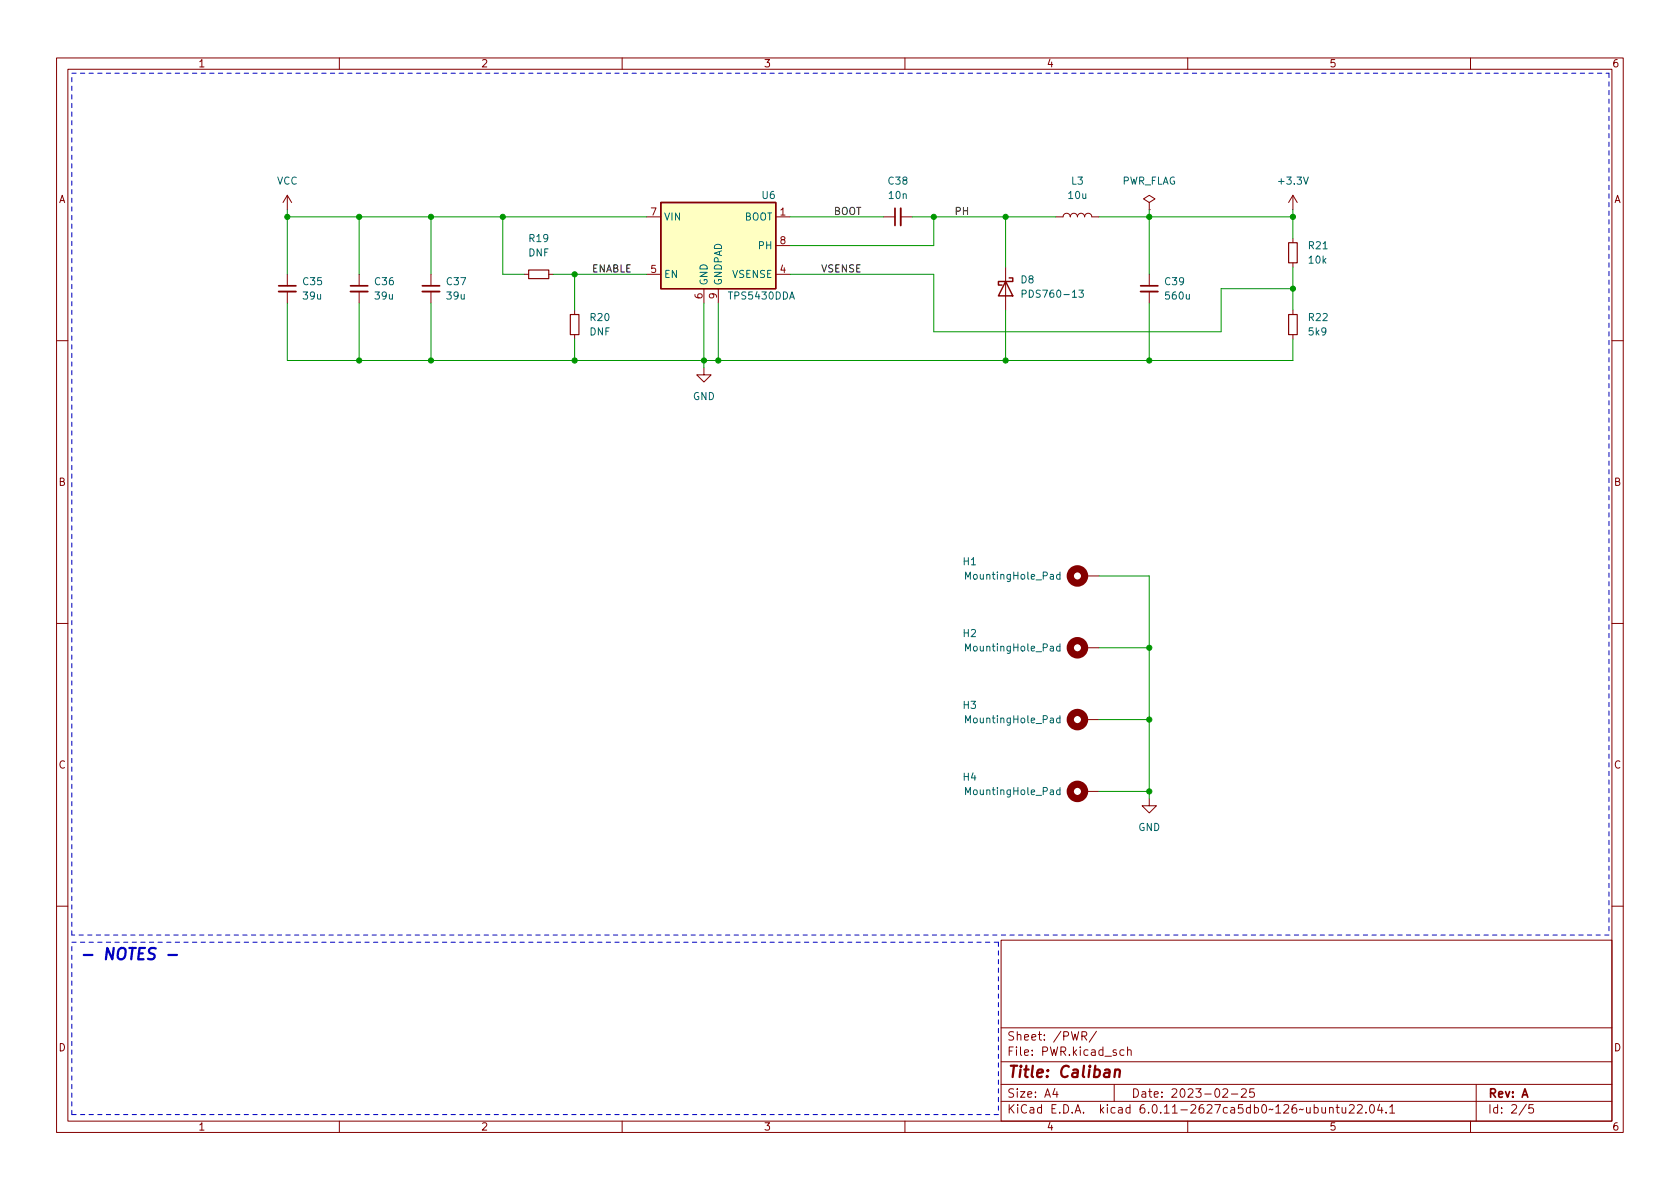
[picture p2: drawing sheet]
<svg xmlns="http://www.w3.org/2000/svg" width="297mm" height="210mm" viewBox="0 0 297 210" stroke-linecap="round" stroke-linejoin="round" font-family="sans-serif">
<g fill="none" stroke="#840000" stroke-width=".18">
<path d="M10 10.2h277v190.1h-277zM12 12.2h273v186.1h-273zM60 10.2v2M110 10.2v2M160 10.2v2M210 10.2v2M260 10.2v2M50.8 34.5v2.6M50.8 34.5l-.8 1.3M50.8 34.5l.8 1.3M114.3 38.3h2.5M137.2 38.3h2.5"/>
<path d="M156.2 38.3h2M159.3 38.3h2M186.7 38.3h1.3a.64 .64 0 0 1 .6-.6 .64 .64 0 0 1 .6 .6 .64 .64 0 0 1 .7-.6 .64 .64 0 0 1 .6 .6 .64 .64 0 0 1 .6-.6 .64 .64 0 0 1 .7 .6 .64 .64 0 0 1 .6-.6 .64 .64 0 0 1 .6 .6h1.3M203.2 35.8l1-.6-1-.7-1 .7 1 .6v1.3M203.2 37.1h.1M228.6 34.5v2.6M228.6 34.5l-.8 1.3M228.6 34.5l.8 1.3M50.8 48.5v2M50.8 51.6v2M63.5 48.5v2M63.5 51.6v2"/>
<path d="M76.2 48.5v2M76.2 51.6v2M92.7 48.5h.8M97 48.5h.8M101.6 54.9v.7M101.6 59.2v.7M114.3 48.5h2.5M124.5 51v2.6M127 51v2.6M137.2 48.5h2.5M137.2 43.4h2.5M177.8 47.2v7.7"/>
<path d="M203.2 48.5v2M203.2 51.6v2M228.6 42.2v.7M228.6 46.5v.7M228.6 54.9v.7M228.6 59.2v.7M10 60.2h2M124.5 65v1.3h1.2l-1.2 1.3-1.3-1.3h1.3M285 60.2h2M10 110.2h2M191.8 101.8h2.5M191.8 114.5h2.5"/>
<path d="M285 110.2h2M191.8 139.9h2.5M191.8 127.2h2.5M203.2 141.2v1.3h1.3l-1.3 1.3-1.3-1.3h1.3M10 160.2h2M177 166.3h108v32h-108zM285 160.2h2M60 198.3v2M110 198.3v2M160 198.3v2M177 194.8h108M177 191.8h108"/>
<path d="M177 187.8h108M177 181.8h108M182.5 186.5v.1M182.5 185.7v.1M184.6 183.8v.1M184.6 183v.1M193.9 182.4l-1.3 1.9M197 191.8v3M199.4 185.8l.2-.2 .3 .1 .1 .9M210 198.3v2M217.7 193.5h1.2M219.5 192.7l.6-.2 .2 .2 .1 .3-1 1h1"/>
<path d="M221.7 192.5h-.7l-.1 .7 .2-.1 .5 .1 .2 .2-.1 .5-.2 .1-.6-.1M238.6 195.5l.5-.2 .3 .2v.3l-.9 1h.9M240 195.5l.6-.2 .2 .2 .1 .3-1 1h1M241.5 196.7v.1M242.4 195.4l.1-.1a.81 .81 0 0 1 .6 .7 .81 .81 0 0 1-.3 .8h-.2a.81 .81 0 0 1-.5-.6 .81 .81 0 0 1 .3-.8zM243.9 195.3l-.3 1h.9M244.3 195.8v1M245.1 196.7v.1M245.7 195.8l.4-.5v1.5M245.7 196.8h.9M260 198.3v2M261 191.8v6.5"/>
<path d="M271.1 195.3h-.7l-.1 .7 .2-.1 .5 .1 .2 .2-.1 .5-.2 .1-.6-.1"/>
</g>
<g fill="none" stroke="#840000" stroke-width="1.3">
<circle cx="190.5" cy="101.8" r="1.27"/>
<circle cx="190.5" cy="114.5" r="1.27"/>
<circle cx="190.5" cy="127.2" r="1.27"/>
<circle cx="190.5" cy="139.9" r="1.27"/>
</g>
<g fill="none" stroke="#006464" stroke-width=".18">
<path d="M230.5 31.3l.4 1.3 .4-1.3M139.6 52.9l.4-1.3 .5 1.3M139.7 52.5h.6M189.6 52.6h.7M190.8 51.3h.7l-.4 .5 .4 .1v.6l-.2 .1-.5-.1M209.8 52.1v.7l.3 .1 .2-.1M210.3 52.1v.8M233.9 44h.8M185.7 101.6h.5l.1 .8M185.7 114.3h.5l.1 .8M186.3 101.9h-.5l-.1 .2 .1 .3h.5M186.3 114.6h-.5l-.1 .2 .1 .3h.5"/>
<path d="M187.4 101.6h-.3l-.3 .2 .1 .6h.5M187.4 114.3h-.3l-.3 .2 .1 .6h.5M187.4 101.2v1.2M187.4 113.9v1.2M185.7 139.7h.5l.1 .8M185.7 127h.5l.1 .8M186.3 140h-.5l-.1 .2 .1 .3h.5M186.3 127.3h-.5l-.1 .2 .1 .3h.5M187.4 139.7h-.3l-.3 .2 .1 .6h.5M187.4 127h-.3l-.3 .2 .1 .6h.5M187.4 126.6v1.2M187.4 139.3v1.2"/>
</g>
<path d="M159.3 36.8v3.1M49.3 51.6h3M62 51.6h3M74.7 51.6h3M201.7 51.6h3" fill="none" stroke="#840000" stroke-width=".33"/>
<path d="M158.2 36.8v3.1M49.3 50.5h3M62 50.5h3M74.7 50.5h3M201.7 50.5h3" fill="none" stroke="#840000" stroke-width=".3"/>
<path d="M93.5 47.7h3.5v1.6h-3.5zM100.8 55.6h1.6v3.6h-1.6zM227.8 42.9h1.6v3.6h-1.6zM227.8 55.6h1.6v3.6h-1.6z" fill="none" stroke="#840000" stroke-width=".2"/>
<path d="M116.8 35.8h20.4v15.2h-20.4zM177.8 49.8l1.3 2.5h-2.6zM178.4 49.1h.7v.7h-2.6v.6h.7" fill="none" stroke="#840000" stroke-width=".25"/>
<path d="M116.8 35.8h20.4v15.2h-20.4z" fill="#ffffc2" stroke="#ffffc2" stroke-width=".18"/>
<path d="M14.8 168.9h1.5" fill="none" stroke="#0000c2" stroke-width=".4"/>
<path d="M12.7 12.9h271.8M284.5 12.9v152.4M12.7 165.3v-152.4M12.7 166.6h163.8M176.5 166.6v30.5M284.5 165.3h-271.8M12.7 197.1v-30.5M176.5 197.1h-163.8" fill="none" stroke="#0000c2" stroke-width=".18" stroke-dasharray=".8 .8"/>
<g fill="none" stroke="#009600" stroke-width=".18">
<path d="M50.8 38.3h63.5M50.8 37.1v11.4M63.5 38.3v10.2M76.2 38.3v10.2M88.9 38.3v10.2h3.8M139.7 38.3h16.5M161.3 38.3h25.4M165.1 38.3v5.1h-25.4M177.8 38.3v8.9M194.3 38.3h34.3M203.2 37.1v11.4M228.6 37.1v5.1"/>
<path d="M50.8 53.6v10.1h177.8v-3.8M63.5 53.6v10.1M76.2 53.6v10.1M97.8 48.5h16.5M101.6 48.5v6.4M101.6 59.9v3.8M124.5 53.6v11.4M127 53.6v10.1M139.7 48.5h25.4v10.2h50.8v-7.7h12.7M177.8 54.9v8.8M203.2 53.6v10.1M228.6 47.2v7.7"/>
<path d="M194.3 101.8h8.9v39.4M194.3 114.5h8.9M194.3 127.2h8.9M194.3 139.9h8.9"/>
</g>
<g fill="#009600" stroke="#009600" stroke-width=".18">
<circle cx="101.6" cy="48.5" r=".46"/>
<circle cx="101.6" cy="63.7" r=".46"/>
<circle cx="88.9" cy="38.3" r=".46"/>
<circle cx="203.2" cy="139.9" r=".46"/>
<circle cx="127" cy="63.7" r=".46"/>
<circle cx="124.5" cy="63.7" r=".46"/>
<circle cx="177.8" cy="63.7" r=".46"/>
<circle cx="203.2" cy="63.7" r=".46"/>
<circle cx="203.2" cy="38.3" r=".46"/>
<circle cx="228.6" cy="38.3" r=".46"/>
<circle cx="177.8" cy="38.3" r=".46"/>
<circle cx="165.1" cy="38.3" r=".46"/>
<circle cx="228.6" cy="51" r=".46"/>
<circle cx="203.2" cy="127.2" r=".46"/>
<circle cx="203.2" cy="114.5" r=".46"/>
<circle cx="50.8" cy="38.3" r=".46"/>
<circle cx="76.2" cy="63.7" r=".46"/>
<circle cx="63.5" cy="38.3" r=".46"/>
<circle cx="76.2" cy="38.3" r=".46"/>
<circle cx="63.5" cy="63.7" r=".46"/>
</g>
<text font-size="2.8" fill="#0000c2" x="18.4" y="169.7">NOTES -</text>
<g font-size="2.8" fill="#840000">
<text x="178" y="191.2">Title:</text>
<text x="187.3" y="191.2">Caliban</text>
</g>
<g font-size="2.1" fill="#840000">
<text x="178" y="184.5">Sheet:</text>
<text x="186.2" y="184.5">/PWR/</text>
<text x="178" y="187.2">File:</text>
<text x="184.4" y="187.2">PWR.kicad_sch</text>
<text x="178" y="197.4">KiCad</text>
<text x="178" y="194.6">Size:</text>
<text x="184.7" y="194.6">A4</text>
<text x="185.7" y="197.4">E.D.A.</text>
<text x="194.6" y="197.4">kicad</text>
<text x="200" y="194.6">Date:</text>
<text x="201.8" y="197.4">6.0.11-2627ca5db0~126~ubuntu22.04.1</text>
<text x="207" y="194.6">2023-02-25</text>
<text x="263" y="194.6">Rev:</text>
<text x="263" y="197.4">Id:</text>
<text x="267.1" y="197.4">2/5</text>
<text x="269.1" y="194.6">A</text>
</g>
<g font-size="1.8" fill="#840000">
<text x="35" y="12.3">1</text>
<text x="85" y="12.3">2</text>
<text x="135" y="12.3">3</text>
<text x="185" y="12.3">4</text>
<text x="235" y="12.3">5</text>
<text x="285" y="12.3">6</text>
<text x="10.4" y="36.3">A</text>
<text x="285.4" y="36.3">A</text>
<text x="10.3" y="86.3">B</text>
<text x="285.3" y="86.3">B</text>
<text x="10.3" y="136.3">C</text>
<text x="285.3" y="136.3">C</text>
<text x="10.3" y="186.3">D</text>
<text x="285.3" y="186.3">D</text>
<text x="35" y="200.3">1</text>
<text x="85" y="200.3">2</text>
<text x="135" y="200.3">3</text>
<text x="185" y="200.3">4</text>
<text x="235" y="200.3">5</text>
<text x="285" y="200.3">6</text>
</g>
<g font-size="1.8" fill="#006464">
<text x="48.9" y="33">VCC</text>
<text x="134.5" y="35.6">U6</text>
<text x="156.8" y="33">C38</text>
<text x="156.9" y="35.6">10n</text>
<text x="188.6" y="35.6">10u</text>
<text x="189.3" y="33">L3</text>
<text x="198.4" y="33">PWR_FLAG</text>
<text x="225.7" y="33">+3.3V</text>
<text x="117.3" y="39.4">VIN</text>
<text x="131.6" y="39.4">BOOT</text>
<text x="93.3" y="43.2">R19</text>
<text x="93.3" y="45.7">DNF</text>
<text x="133.9" y="44.5">PH</text>
<text x="231.1" y="44.5">R21</text>
<text x="231.1" y="47">10k</text>
<text x="53.3" y="50.8">C35</text>
<text x="53.3" y="53.3">39u</text>
<text x="66" y="50.8">C36</text>
<text x="66" y="53.3">39u</text>
<text x="78.7" y="50.8">C37</text>
<text x="78.7" y="53.3">39u</text>
<text x="117.3" y="49.5">EN</text>
<text x="125.5" y="50.5" transform="rotate(-90 125.5 50.5)">GND</text>
<text x="128" y="50.5" transform="rotate(-90 128 50.5)">GNDPAD</text>
<text x="128.6" y="53.3">TPS5430DDA</text>
<text x="129.4" y="49.5">VSENSE</text>
<text x="180.3" y="50.5">D8</text>
<text x="180.3" y="53">PDS760-13</text>
<text x="205.7" y="50.8">C39</text>
<text x="205.7" y="53.3">560u</text>
<text x="104.1" y="57.2">R20</text>
<text x="104.1" y="59.7">DNF</text>
<text x="231.1" y="57.2">R22</text>
<text x="231.1" y="59.7">5k9</text>
<text x="122.4" y="71.1">GND</text>
<text x="170.1" y="100.3">H1</text>
<text x="170.3" y="102.9">MountingHole_Pad</text>
<text x="170.1" y="113">H2</text>
<text x="170.3" y="115.6">MountingHole_Pad</text>
<text x="170.1" y="125.7">H3</text>
<text x="170.3" y="128.3">MountingHole_Pad</text>
<text x="170.1" y="138.4">H4</text>
<text x="170.3" y="141">MountingHole_Pad</text>
<text x="201.2" y="147.3">GND</text>
</g>
<g font-size="1.8" fill="#a90000">
<text x="114.9" y="38.1">7</text>
<text x="137.7" y="38.1">1</text>
<text x="137.7" y="43.2">8</text>
<text x="114.9" y="48.3">5</text>
<text x="124.2" y="53" transform="rotate(-90 124.2 53)">6</text>
<text x="126.7" y="53" transform="rotate(-90 126.7 53)">9</text>
<text x="137.7" y="48.3">4</text>
</g>
<g font-size="1.8" fill="#0f0f0f">
<text x="147.3" y="38">BOOT</text>
<text x="168.7" y="38">PH</text>
<text x="104.6" y="48.2">ENABLE</text>
<text x="145.1" y="48.2">VSENSE</text>
</g>
</svg>
